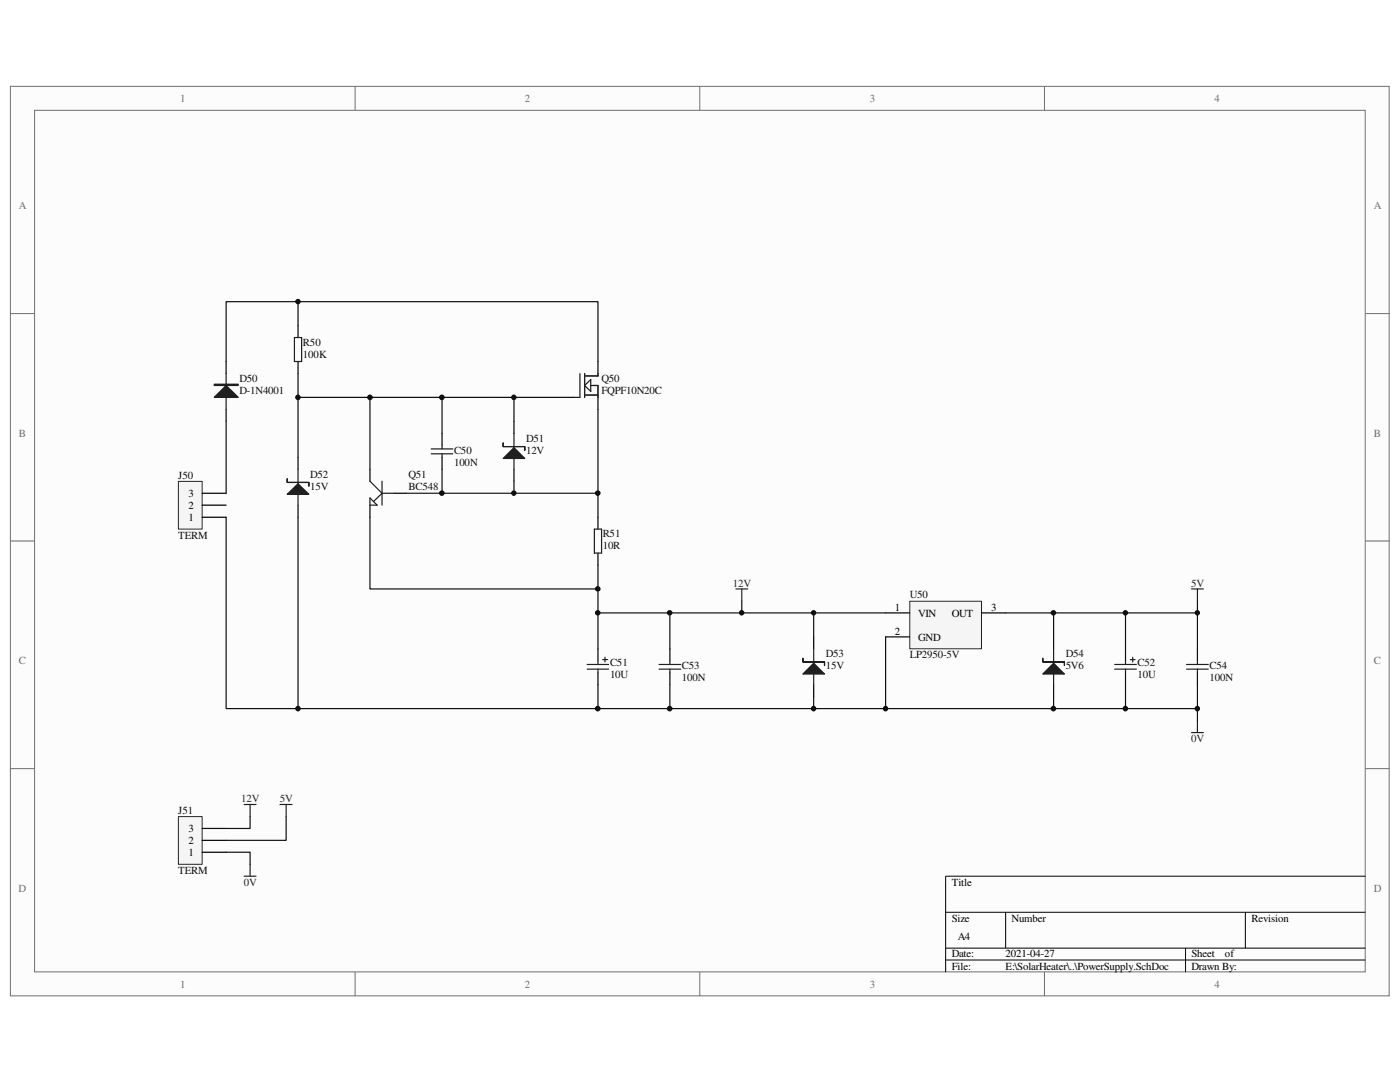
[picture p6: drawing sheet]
<svg xmlns="http://www.w3.org/2000/svg" width="279mm" height="216mm" viewBox="0 0 279 216" stroke-linecap="round" stroke-linejoin="round" font-family="sans-serif">
<path d="M2.1 17.3h275.1v181.4h-275.1z" fill="#fcfcfc"/>
<path d="M2.1 17.2h275.1v181.5h-275.1z" fill="none" stroke="#6e6e6e" stroke-width=".2"/>
<path d="M6.9 22.1h265.6v171.8h-265.6z" fill="#fcfcfc"/>
<g fill="none" stroke="#6e6e6e" stroke-width=".2">
<path d="M70.9 17.2v4.8M139.7 17.2v4.8M208.4 17.2v4.8M6.9 22h265.6v171.9h-265.6zM2.1 62.6h4.8M272.5 62.6h4.8M2.1 107.9h4.8M272.5 107.9h4.8M2.1 153.4h4.8M272.5 153.4h4.8M70.9 194v4.8M139.7 194v4.8"/>
<path d="M208.4 194v4.8"/>
</g>
<path d="M272.5 174.8h-83.8v19.2M188.7 182h83.8M188.7 189.2h83.8M188.7 191.6h83.8M200.7 182v7.2M236.6 189.2v4.8M248.5 182v7.2" fill="none" stroke="#000" stroke-width=".2"/>
<path d="M59.5 91.3v2.3M73.8 93.6v2.4M78.7 98.4h2.3M59.5 100.8v2.4M73.8 100.8v2.4" fill="none" stroke="#000" stroke-width=".24"/>
<path d="M59.5 93.6v7.2M73.8 96l2.4 2.4M73.8 99.4l1.5 1.4h-1.5zM76.2 98.4l-1.7 1.7M76.2 96v4.8M76.2 98.4h2.5" fill="none" stroke="#1c1c1c" stroke-width=".24"/>
<path d="M57.3 95.5v.8h4.3v.7v-.7h-4.3z" fill-rule="evenodd" fill="#1c1c1c"/>
<path d="M57.3 95.5v.8h4.3v.7v-.7h-4.3z" fill="none" stroke="#1c1c1c" stroke-width=".24"/>
<path d="M57.3 98.6l2.2-2.1 2.1 2.1z" fill="#1c1c1c"/>
<path d="M57.3 98.6l2.2-2.1 2.1 2.1zM102.6 86.5v7.1" fill="none" stroke="#1c1c1c" stroke-width=".24"/>
<path d="M97.8 79.3h-24v14.3" fill="none" stroke="#0e0e0e" stroke-width=".24"/>
<path d="M102.6 84.1v2.4M102.6 93.6v2.4" fill="none" stroke="#000" stroke-width=".24"/>
<path d="M100.4 88.4v.7h4.3v.7v-.7h-4.3z" fill-rule="evenodd" fill="#1c1c1c"/>
<path d="M100.4 88.4v.7h4.3v.7v-.7h-4.3z" fill="none" stroke="#1c1c1c" stroke-width=".24"/>
<path d="M100.4 91.5l2.2-2.2 2.1 2.2z" fill="#1c1c1c"/>
<g fill="none" stroke="#1c1c1c" stroke-width=".24">
<path d="M42.8 76.7h4.7v.2h-4.7zM45.1 74.5v7.2M58.8 67.4h1.4v4.7h-1.4zM86.1 90.6h4.3M86.1 89.6h4.3M88.2 88.9v.7M88.2 90.6v.7M100.4 91.5l2.2-2.2 2.1 2.2zM117.2 133.5h4.3M117.2 132.6h4.3M119.3 131.9v.7M119.3 133.5v.7"/>
<path d="M120.3 131.6h.9M120.7 131.1v1"/>
</g>
<path d="M59.5 65v-4.8h59.8v11.9M59.5 74.5v4.8M73.8 79.3h-14.3v12M88.2 79.3v7.2M97.8 79.3h14.3M102.6 79.3v4.8M88.2 93.6v4.8M102.6 96v2.4M119.3 81.7v16.7h-38.3M119.3 98.4v4.8M73.8 103.2v14.3h45.5v-4.8M119.3 117.5v12" fill="none" stroke="#0e0e0e" stroke-width=".24"/>
<path d="M45.1 72.1v2.4M59.5 65v2.4M59.5 72.1v2.4M45.1 81.7v2.4M88.2 86.5v2.4M88.2 91.3v2.3M119.3 129.5v2.4M119.3 134.2v2.5" fill="none" stroke="#000" stroke-width=".24"/>
<path d="M42.8 76.8h4.7" fill="none" stroke="#1c1c1c" stroke-width=".25"/>
<path d="M42.8 79.3l2.3-2.4 2.4 2.4z" fill="#1c1c1c"/>
<path d="M42.8 79.3l2.3-2.4 2.4 2.4zM118.6 105.6h1.5v4.8h-1.5zM131.5 133.5h4.3M131.5 132.6h4.3M133.7 131.9v.7M133.7 133.5v.7M210.3 129.5v7.2" fill="none" stroke="#1c1c1c" stroke-width=".24"/>
<path d="M59.5 60.2h-14.4v11.9M45.1 84.1v14.3M45.1 103.2v38.2h14.4M59.5 103.2v38.2h59.8v-4.7M148 119.9v2.4M133.7 122.3v7.2M133.7 136.7v4.7" fill="none" stroke="#0e0e0e" stroke-width=".24"/>
<path d="M146.9 117.5h2.3M148 117.5v2.4" fill="none" stroke="#262626" stroke-width=".24"/>
<path d="M119.3 103.2v2.4M119.3 110.4v2.3M133.7 129.5v2.4M133.7 134.2v2.5M210.3 127.1v2.4M210.3 136.7v2.3" fill="none" stroke="#000" stroke-width=".24"/>
<path d="M208.1 131.4v.7h4.3v.7v-.7h-4.3z" fill-rule="evenodd" fill="#1c1c1c"/>
<path d="M208.1 131.4v.7h4.3v.7v-.7h-4.3z" fill="none" stroke="#1c1c1c" stroke-width=".24"/>
<path d="M210.3 132.3l2.1 2.2h-4.3z" fill="#1c1c1c"/>
<path d="M162.4 129.5v7.2M210.3 132.3l2.1 2.2h-4.3z" fill="none" stroke="#1c1c1c" stroke-width=".24"/>
<path d="M162.4 127.1v2.4M162.4 136.7v2.3" fill="none" stroke="#000" stroke-width=".24"/>
<path d="M160.2 131.4v.7h4.3v.7v-.7h-4.3z" fill-rule="evenodd" fill="#1c1c1c"/>
<path d="M160.2 131.4v.7h4.3v.7v-.7h-4.3z" fill="none" stroke="#1c1c1c" stroke-width=".24"/>
<path d="M160.2 134.5l2.2-2.2 2.1 2.2z" fill="#1c1c1c"/>
<path d="M160.2 134.5l2.2-2.2 2.1 2.2z" fill="none" stroke="#1c1c1c" stroke-width=".24"/>
<path d="M181.6 120h14.3v9.5h-14.3z" fill="#f5f5f5"/>
<path d="M181.6 120h14.3v9.5h-14.3z" fill="none" stroke="#262626" stroke-width=".2"/>
<path d="M176.7 122.3h4.8M176.7 127.1h4.8M195.9 122.3h4.8M224.6 129.5v2.4M224.6 134.2v2.5M239 129.5v2.4M239 134.2v2.5" fill="none" stroke="#000" stroke-width=".24"/>
<path d="M222.5 133.5h4.3M222.5 132.6h4.3M224.6 131.9v.7M224.6 133.5v.7M225.6 131.6h.9M226.1 131.1v1M236.8 133.5h4.3M236.8 132.6h4.3M239 131.9v.7M239 133.5v.7" fill="none" stroke="#1c1c1c" stroke-width=".24"/>
<path d="M239 119.9v2.4M119.3 122.3h57.4M162.4 122.3v4.8M162.4 139v2.4M176.7 127.1v14.3h-57.4M200.7 122.3h38.3v7.2M210.3 139v2.4h-33.6M210.3 122.3v4.8M224.6 136.7v4.7h-14.3M224.6 122.3v7.2M239 136.7v4.7h-14.4M239 141.4v2.4" fill="none" stroke="#0e0e0e" stroke-width=".24"/>
<path d="M237.8 117.5h2.4M239 117.5v2.4M237.8 146.2h2.4M239 143.8v2.4" fill="none" stroke="#262626" stroke-width=".24"/>
<path d="M35.6 96.1h4.7v9.5h-4.7z" fill="#f5f5f5"/>
<path d="M35.6 96.1h4.7v9.5h-4.7z" fill="none" stroke="#262626" stroke-width=".2"/>
<path d="M40.3 98.4h4.8M40.3 103.2h4.8M40.3 100.8h4.8" fill="none" stroke="#000" stroke-width=".24"/>
<path d="M48.7 174.8h2.4M49.9 172.5v2.3M55.9 160.5h2.4M57.1 160.5v2.4" fill="none" stroke="#262626" stroke-width=".24"/>
<path d="M45.1 170.1h4.8v2.4M57.1 162.9v4.8h-12" fill="none" stroke="#0e0e0e" stroke-width=".24"/>
<path d="M35.6 163h4.7v9.5h-4.7z" fill="#f5f5f5"/>
<path d="M35.6 162.9h4.7v9.6h-4.7z" fill="none" stroke="#262626" stroke-width=".2"/>
<path d="M112.1 79.3h2.4M119.3 72.1v2.4M119.3 79.3v2.4M40.3 170.1h4.8M40.3 167.7h4.8M40.3 165.3h4.8" fill="none" stroke="#000" stroke-width=".24"/>
<path d="M49.9 162.9v2.4h-4.8" fill="none" stroke="#0e0e0e" stroke-width=".24"/>
<path d="M48.7 160.5h2.4M49.9 160.5v2.4" fill="none" stroke="#262626" stroke-width=".24"/>
<path d="M115.7 74.5v4.8h-1.2M116.7 74.5v4.8M116.7 78.8h2.6M116.7 76.9l1.2-1.2v2.4zM117.9 76.9h1.4v2.4M119.3 74.5v.5h-2.6" fill="none" stroke="#1c1c1c" stroke-width=".24"/>
<circle cx="59.5" cy="141.4" r=".45" fill="#0e0e0e"/>
<circle cx="59.5" cy="141.4" r=".45" fill="none" stroke="#0e0e0e" stroke-width=".2"/>
<circle cx="59.5" cy="79.3" r=".45" fill="#0e0e0e"/>
<circle cx="59.5" cy="79.3" r=".45" fill="none" stroke="#0e0e0e" stroke-width=".2"/>
<circle cx="59.5" cy="60.2" r=".44" fill="#0e0e0e"/>
<circle cx="59.5" cy="60.2" r=".44" fill="none" stroke="#0e0e0e" stroke-width=".2"/>
<circle cx="73.8" cy="79.3" r=".46" fill="#0e0e0e"/>
<circle cx="73.8" cy="79.3" r=".46" fill="none" stroke="#0e0e0e" stroke-width=".2"/>
<circle cx="88.2" cy="98.4" r=".46" fill="#0e0e0e"/>
<circle cx="88.2" cy="98.4" r=".46" fill="none" stroke="#0e0e0e" stroke-width=".2"/>
<circle cx="88.2" cy="79.3" r=".46" fill="#0e0e0e"/>
<circle cx="88.2" cy="79.3" r=".46" fill="none" stroke="#0e0e0e" stroke-width=".2"/>
<circle cx="102.5" cy="98.4" r=".45" fill="#0e0e0e"/>
<circle cx="102.5" cy="98.4" r=".45" fill="none" stroke="#0e0e0e" stroke-width=".2"/>
<circle cx="102.5" cy="79.3" r=".46" fill="#0e0e0e"/>
<circle cx="102.5" cy="79.3" r=".46" fill="none" stroke="#0e0e0e" stroke-width=".2"/>
<circle cx="119.3" cy="141.4" r=".46" fill="#0e0e0e"/>
<circle cx="119.3" cy="141.4" r=".46" fill="none" stroke="#0e0e0e" stroke-width=".2"/>
<circle cx="119.3" cy="122.3" r=".45" fill="#0e0e0e"/>
<circle cx="119.3" cy="122.3" r=".45" fill="none" stroke="#0e0e0e" stroke-width=".2"/>
<circle cx="119.3" cy="117.5" r=".46" fill="#0e0e0e"/>
<circle cx="119.3" cy="117.5" r=".46" fill="none" stroke="#0e0e0e" stroke-width=".2"/>
<circle cx="119.3" cy="98.4" r=".46" fill="#0e0e0e"/>
<circle cx="119.3" cy="98.4" r=".46" fill="none" stroke="#0e0e0e" stroke-width=".2"/>
<circle cx="133.6" cy="141.4" r=".46" fill="#0e0e0e"/>
<circle cx="133.6" cy="141.4" r=".46" fill="none" stroke="#0e0e0e" stroke-width=".2"/>
<circle cx="133.7" cy="122.3" r=".45" fill="#0e0e0e"/>
<circle cx="133.7" cy="122.3" r=".45" fill="none" stroke="#0e0e0e" stroke-width=".2"/>
<circle cx="148" cy="122.3" r=".45" fill="#0e0e0e"/>
<circle cx="148" cy="122.3" r=".45" fill="none" stroke="#0e0e0e" stroke-width=".2"/>
<circle cx="162.4" cy="141.4" r=".45" fill="#0e0e0e"/>
<circle cx="162.4" cy="141.4" r=".45" fill="none" stroke="#0e0e0e" stroke-width=".2"/>
<circle cx="162.4" cy="122.3" r=".44" fill="#0e0e0e"/>
<circle cx="162.4" cy="122.3" r=".44" fill="none" stroke="#0e0e0e" stroke-width=".2"/>
<circle cx="176.7" cy="141.4" r=".45" fill="#0e0e0e"/>
<circle cx="176.7" cy="141.4" r=".45" fill="none" stroke="#0e0e0e" stroke-width=".2"/>
<circle cx="210.2" cy="141.4" r=".46" fill="#0e0e0e"/>
<circle cx="210.2" cy="141.4" r=".46" fill="none" stroke="#0e0e0e" stroke-width=".2"/>
<circle cx="210.2" cy="122.3" r=".45" fill="#0e0e0e"/>
<circle cx="210.2" cy="122.3" r=".45" fill="none" stroke="#0e0e0e" stroke-width=".2"/>
<circle cx="224.6" cy="141.4" r=".46" fill="#0e0e0e"/>
<circle cx="224.6" cy="141.4" r=".46" fill="none" stroke="#0e0e0e" stroke-width=".2"/>
<circle cx="224.6" cy="122.3" r=".45" fill="#0e0e0e"/>
<circle cx="224.6" cy="122.3" r=".45" fill="none" stroke="#0e0e0e" stroke-width=".2"/>
<circle cx="238.9" cy="141.4" r=".45" fill="#0e0e0e"/>
<circle cx="238.9" cy="141.4" r=".45" fill="none" stroke="#0e0e0e" stroke-width=".2"/>
<circle cx="239" cy="122.3" r=".44" fill="#0e0e0e"/>
<circle cx="239" cy="122.3" r=".44" fill="none" stroke="#0e0e0e" stroke-width=".2"/>
<g font-size="2.2" fill="#6e6e6e">
<text x="36" y="20.3">1</text>
<text x="104.8" y="20.3">2</text>
<text x="173.6" y="20.3">3</text>
<text x="242.4" y="20.3">4</text>
<text x="3.8" y="41.8">A</text>
<text x="274.2" y="41.8">A</text>
<text x="3.8" y="87.2">B</text>
<text x="274.2" y="87.2">B</text>
<text x="3.8" y="132.5">C</text>
<text x="274.2" y="132.5">C</text>
<text x="3.7" y="177.9">D</text>
<text x="274.1" y="177.9">D</text>
<text x="36" y="197.1">1</text>
<text x="104.8" y="197.1">2</text>
<text x="173.6" y="197.1">3</text>
<text x="242.4" y="197.1">4</text>
</g>
<g font-size="2.2" fill="#0e0e0e">
<text x="60.5" y="69">R50</text>
<text x="60.5" y="71.4">100K</text>
<text x="47.8" y="76.2">D50</text>
<text x="120.1" y="76.2">Q50</text>
<text x="47.8" y="78.6">D-1N4001</text>
<text x="120.1" y="78.6">FQPF10N20C</text>
<text x="105" y="88.1">D51</text>
<text x="35.6" y="95.5">J50</text>
<text x="61.9" y="95.3">D52</text>
<text x="81.5" y="95.3">Q51</text>
<text x="90.6" y="90.6">C50</text>
<text x="90.6" y="92.9">100N</text>
<text x="105" y="90.6">12V</text>
<text x="61.9" y="97.7">15V</text>
<text x="81.5" y="97.7">BC548</text>
<text x="35.6" y="107.5">TERM</text>
<text x="120.3" y="107.2">R51</text>
<text x="120.3" y="109.6">10R</text>
<text x="181.6" y="119.4">U50</text>
<text x="164.8" y="131.1">D53</text>
<text x="181.6" y="131.4">LP2950-5V</text>
<text x="212.7" y="131.1">D54</text>
<text x="121.8" y="132.8">C51</text>
<text x="121.8" y="135.2">10U</text>
<text x="136.1" y="133.5">C53</text>
<text x="136.1" y="135.9">100N</text>
<text x="164.8" y="133.5">15V</text>
<text x="212.7" y="133.5">5V6</text>
<text x="227" y="132.8">C52</text>
<text x="227" y="135.2">10U</text>
<text x="241.4" y="133.5">C54</text>
<text x="241.4" y="135.9">100N</text>
<text x="35.6" y="162.4">J51</text>
<text x="35.6" y="174.4">TERM</text>
</g>
<g font-size="2.2">
<text x="37.6" y="101.5">2</text>
<text x="37.6" y="99.1">3</text>
<text x="37.6" y="103.9">1</text>
<text x="178.6" y="121.8">1</text>
<text x="183.2" y="123">VIN</text>
<text x="189.9" y="123">OUT</text>
<text x="197.8" y="121.8">3</text>
<text x="178.6" y="126.6">2</text>
<text x="183.2" y="127.8">GND</text>
<text x="37.6" y="166">3</text>
<text x="37.6" y="170.8">1</text>
<text x="37.6" y="168.4">2</text>
<text x="189.9" y="176.7">Title</text>
<text x="189.9" y="183.9">Size</text>
<text x="201.9" y="183.9">Number</text>
<text x="249.8" y="183.9">Revision</text>
<text x="189.9" y="191.1">Date:</text>
<text x="191.1" y="187.5">A4</text>
<text x="200.7" y="191.1">2021-04-27</text>
<text x="237.8" y="191.1">Sheet</text>
<text x="244.5" y="191.1">of</text>
<text x="189.9" y="193.5">File:</text>
<text x="200.7" y="193.5">E:\SolarHeater\..\PowerSupply.SchDoc</text>
<text x="237.8" y="193.5">Drawn By:</text>
</g>
<g font-size="2.2" fill="#262626">
<text x="146.3" y="117.1">12V</text>
<text x="237.7" y="117.1">5V</text>
<text x="237.7" y="148.1">0V</text>
<text x="48.1" y="160">12V</text>
<text x="55.8" y="160">5V</text>
<text x="48.7" y="176.7">0V</text>
</g>
</svg>
